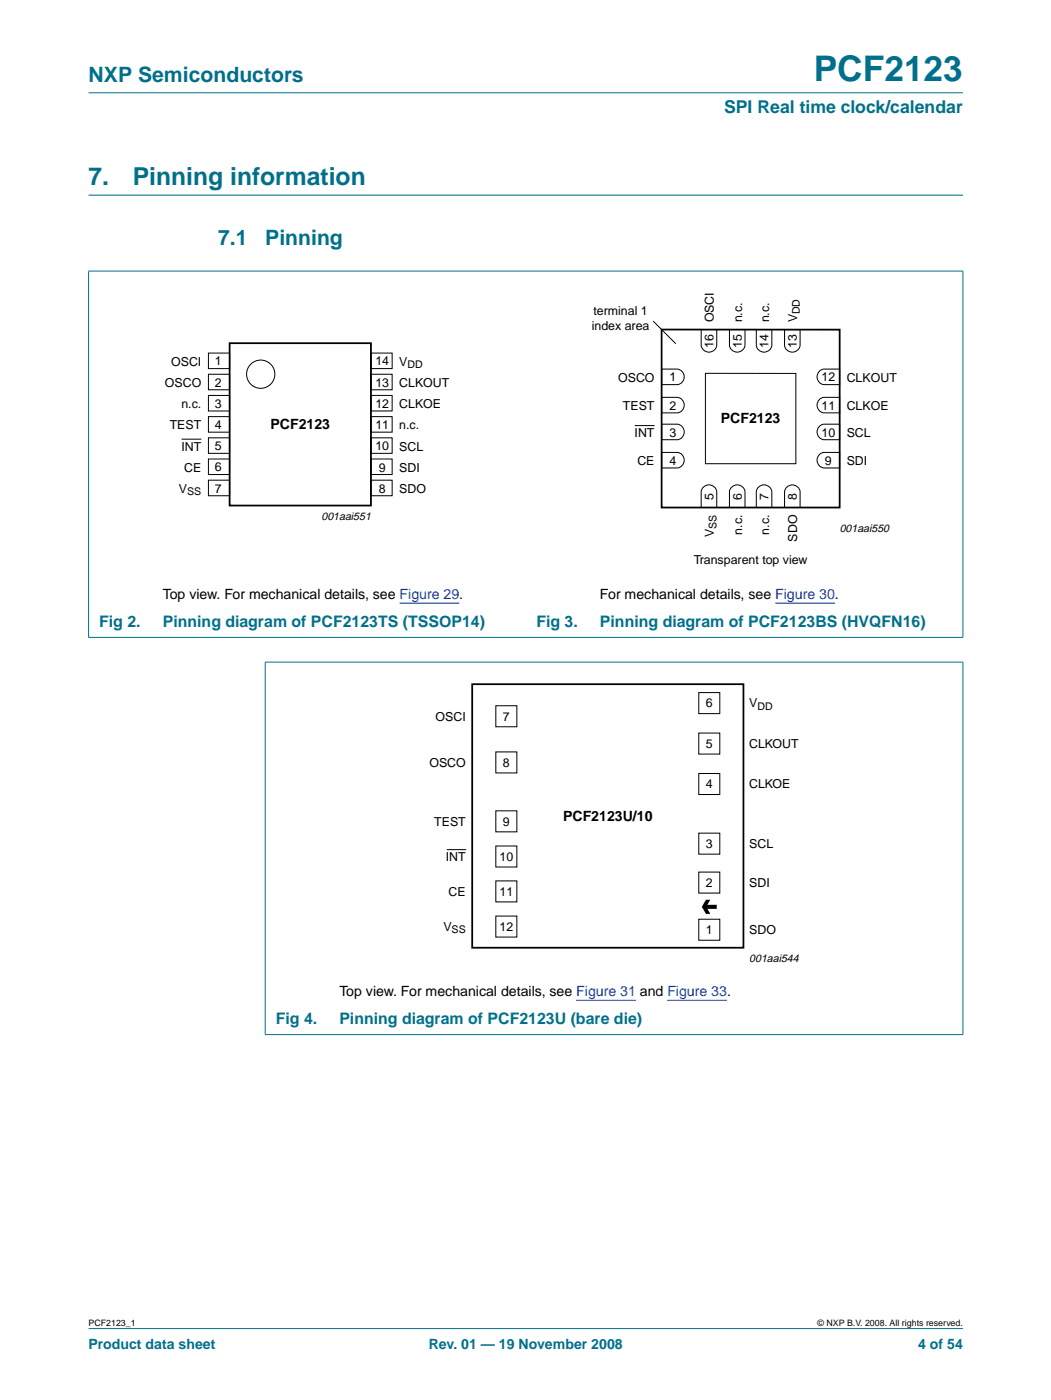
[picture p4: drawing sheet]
<svg xmlns="http://www.w3.org/2000/svg" width="210mm" height="280mm" viewBox="0 0 210 280" stroke-linecap="round" stroke-linejoin="round" font-family="sans-serif">
<g fill="#00708a" stroke="#00708a" stroke-width=".2">
<path d="M17.7 265.5h174.6z"/>
<path d="M17.7 18.5h174.6z"/>
<path d="M17.7 54.2v73.1z"/>
<path d="M192.3 54.2v73.1z"/>
<path d="M17.6 54.2h174.8z"/>
<path d="M17.6 127.4h174.8z"/>
<path d="M53 132.4v74.3z"/>
<path d="M192.3 132.4v74.3z"/>
<path d="M52.9 132.3h139.5z"/>
<path d="M52.9 206.7h139.5z"/>
</g>
<path d="M17.7 39h174.7" fill="none" stroke="#00708a" stroke-width=".21"/>
<path d="M79.8 120.5h11.9M154.8 120.5h11.9M115.1 199.9h11.9M133.3 199.9h11.9" fill="none" stroke="#00f" stroke-width=".21"/>
<g fill="none" stroke="#000" stroke-width=".2">
<path d="M41.6 70.6h4.3v3.1h-4.3zM41.6 74.8h4.3v3.1h-4.3zM41.6 79h4.3v3.1h-4.3zM74.1 79h4.2v3.1h-4.2zM74.1 70.6h4.2v3.1h-4.2zM74.1 74.8h4.2v3.1h-4.2zM130.4 64.2l4.6 4.5M132.1 79.4h3.1a1.56 1.56 0 0 1 1.5 1.6 1.56 1.56 0 0 1-1.5 1.5h-3.1zM132.1 73.8h3.1a1.56 1.56 0 0 1 1.5 1.5 1.56 1.56 0 0 1-1.5 1.6h-3.1zM140 65.9h3.1v3.1a1.56 1.56 0 0 1-1.5 1.4 1.56 1.56 0 0 1-1.6-1.4zM140.9 74.6h18v18.1h-18zM145.7 65.9h3.1v3.1a1.56 1.56 0 0 1-1.6 1.4 1.56 1.56 0 0 1-1.5-1.4z"/>
<path d="M151 65.9h3.1v3.1a1.56 1.56 0 0 1-1.5 1.4 1.56 1.56 0 0 1-1.6-1.4zM156.7 65.9h3.1v3.1a1.56 1.56 0 0 1-1.6 1.4 1.56 1.56 0 0 1-1.5-1.4zM163.8 79.7l.8-.3h3.1v3.1h-3.1a1.57 1.57 0 0 1-1.4-1.1 1.57 1.57 0 0 1 .6-1.7zM163.8 74.1l.8-.3h3.1v3.1h-3.1a1.57 1.57 0 0 1-1.4-1.2 1.57 1.57 0 0 1 .6-1.6zM36.3 87.8h3.9M41.6 83.3h4.3v3.1h-4.3zM41.6 87.5h4.3v3.1h-4.3zM41.6 91.7h4.3v3.1h-4.3zM41.6 96h4.3v3.1h-4.3zM74.1 96h4.2v3.1h-4.2zM74.1 87.5h4.2v3.1h-4.2zM74.1 91.7h4.2v3.1h-4.2z"/>
<path d="M74.1 83.3h4.2v3.1h-4.2zM126.8 85h3.9M132.1 90.4h3.1a1.56 1.56 0 0 1 1.5 1.6 1.56 1.56 0 0 1-1.5 1.5h-3.1zM132.1 84.8h3.1a1.56 1.56 0 0 1 1.5 1.5 1.56 1.56 0 0 1-1.5 1.6h-3.1zM140.4 97.5a1.57 1.57 0 0 1 1.6-.5 1.57 1.57 0 0 1 1.1 1.3v3.1h-3.1v-3.1zM146 97.5a1.57 1.57 0 0 1 1.7-.5 1.57 1.57 0 0 1 1.1 1.3v3.1h-3.1v-3.1zM151.4 97.5a1.57 1.57 0 0 1 1.6-.5 1.57 1.57 0 0 1 1.1 1.3v3.1h-3.1v-3.1zM157 97.5a1.57 1.57 0 0 1 1.7-.5 1.57 1.57 0 0 1 1.1 1.3v3.1h-3.1v-3.1zM163.8 90.7l.8-.3h3.1v3.1h-3.1a1.57 1.57 0 0 1-1.4-1.1 1.57 1.57 0 0 1 .6-1.7zM163.8 85.1l.8-.3h3.1v3.1h-3.1a1.57 1.57 0 0 1-1.4-1.1 1.57 1.57 0 0 1 .6-1.7zM139.6 138.4h4.2v4.2h-4.2zM99 141h4.2v4.2h-4.2z"/>
<path d="M99 150.3h4.2v4.2h-4.2zM139.6 146.5h4.2v4.2h-4.2zM139.6 154.6h4.2v4.2h-4.2zM89.2 169.8h3.9M99 162h4.2v4.2h-4.2zM99 169.1h4.2v4.2h-4.2zM99 176h4.2v4.2h-4.2zM139.6 166.5h4.2v4.2h-4.2zM139.6 174.3h4.2v4.2h-4.2zM99 183.1h4.2v4.2h-4.2zM139.6 183.7h4.2v4.2h-4.2z"/>
<circle cx="52.1" cy="74.8" r="2.82"/>
</g>
<path d="M45.9 68.6h28.2v32.4h-28.2zM132.1 65.9h35.6v35.5h-35.6zM94.3 136.7h54.2v52.7h-54.2z" fill="none" stroke="#000" stroke-width=".35"/>
<path d="M141 179.8h.9l-.6 1h1.8v.8h-1.8l.6 1h-.9l-.8-1.4z" fill="#000"/>
<text font-size="7.1" fill="#00708a" x="162.5" y="16.2">PCF2123</text>
<g font-size="4.9" fill="#00708a">
<text x="17.7" y="37">7.</text>
<text x="26.5" y="37">Pinning information</text>
</g>
<g font-size="4.2" fill="#00708a">
<text x="17.7" y="16.4">NXP Semiconductors</text>
<text x="43.6" y="48.9">7.1</text>
<text x="53" y="48.9">Pinning</text>
</g>
<text font-size="3.5" fill="#00708a" x="144.6" y="22.7">SPI Real time clock/calendar</text>
<g font-size="3.2" fill="#00708a">
<text x="19.8" y="125.3">Fig 2.</text>
<text x="32.5" y="125.3">Pinning diagram of PCF2123TS (TSSOP14)</text>
<text x="107.1" y="125.3">Fig 3.</text>
<text x="119.8" y="125.3">Pinning diagram of PCF2123BS (HVQFN16)</text>
<text x="55.1" y="204.6">Fig 4.</text>
<text x="67.8" y="204.6">Pinning diagram of PCF2123U (bare die)</text>
</g>
<g font-size="2.8">
<text x="54" y="85.8">PCF2123</text>
<text x="144" y="84.5">PCF2123</text>
<text x="32.5" y="119.7">Top view. For mechanical details, see Figure 29.</text>
<text x="119.8" y="119.7">For mechanical details, see Figure 30.</text>
<text x="112.5" y="164.1">PCF2123U/10</text>
<text x="67.8" y="199.1">Top view. For mechanical details, see Figure 31 and Figure 33.</text>
</g>
<g font-size="2.8" fill="#00708a">
<text x="17.7" y="269.5">Product data sheet</text>
<text x="85.6" y="269.5">Rev. 01 — 19 November 2008</text>
<text x="183.4" y="269.5">4 of 54</text>
</g>
<g font-size="2.5">
<text x="118.5" y="63">terminal 1</text>
<text x="142.6" y="64.4" transform="rotate(-90 142.6 64.4)">OSCI</text>
<text x="148.2" y="64.4" transform="rotate(-90 148.2 64.4)">n.c.</text>
<text x="153.6" y="64.4" transform="rotate(-90 153.6 64.4)">n.c.</text>
<text x="159.2" y="64.4" transform="rotate(-90 159.2 64.4)">V</text>
<text x="118.2" y="66">index area</text>
<text x="142.5" y="69.6" transform="rotate(-90 142.5 69.6)">16</text>
<text x="148.2" y="69.6" transform="rotate(-90 148.2 69.6)">15</text>
<text x="153.5" y="69.6" transform="rotate(-90 153.5 69.6)">14</text>
<text x="159.2" y="69.6" transform="rotate(-90 159.2 69.6)">13</text>
<text x="32.9" y="77.3">OSCO</text>
<text x="34.2" y="73.1">OSCI</text>
<text x="42.9" y="73">1</text>
<text x="42.9" y="77.3">2</text>
<text x="75" y="73">14</text>
<text x="75" y="77.3">13</text>
<text x="79.7" y="73.1">V</text>
<text x="79.7" y="77.3">CLKOUT</text>
<text x="123.5" y="76.3">OSCO</text>
<text x="133.7" y="76.2">1</text>
<text x="164.1" y="76.2">12</text>
<text x="169.1" y="76.3">CLKOUT</text>
<text x="36.2" y="81.6">n.c.</text>
<text x="42.9" y="81.5">3</text>
<text x="75" y="81.5">12</text>
<text x="79.7" y="81.6">CLKOE</text>
<text x="124.4" y="81.9">TEST</text>
<text x="133.7" y="81.9">2</text>
<text x="164.1" y="81.9">11</text>
<text x="169.1" y="81.9">CLKOE</text>
<text x="33.9" y="85.8">TEST</text>
<text x="42.9" y="85.7">4</text>
<text x="42.9" y="90">5</text>
<text x="75" y="90">10</text>
<text x="75" y="85.7">11</text>
<text x="79.7" y="85.8">n.c.</text>
<text x="126.7" y="87.3">INT</text>
<text x="133.7" y="87.2">3</text>
<text x="164.1" y="87.2">10</text>
<text x="169.1" y="87.3">SCL</text>
<text x="36.2" y="90">INT</text>
<text x="36.8" y="94.3">CE</text>
<text x="42.9" y="94.2">6</text>
<text x="75.7" y="94.3">9</text>
<text x="79.7" y="90">SCL</text>
<text x="79.7" y="94.3">SDI</text>
<text x="127.3" y="93">CE</text>
<text x="133.7" y="92.9">4</text>
<text x="164.8" y="92.9">9</text>
<text x="169.1" y="92.9">SDI</text>
<text x="35.7" y="98.5">V</text>
<text x="42.9" y="98.4">7</text>
<text x="75.7" y="98.5">8</text>
<text x="79.7" y="98.5">SDO</text>
<text x="142.5" y="99.8" transform="rotate(-90 142.5 99.8)">5</text>
<text x="148.2" y="99.8" transform="rotate(-90 148.2 99.8)">6</text>
<text x="153.5" y="99.8" transform="rotate(-90 153.5 99.8)">7</text>
<text x="159.2" y="99.8" transform="rotate(-90 159.2 99.8)">8</text>
<text x="142.6" y="107.3" transform="rotate(-90 142.6 107.3)">V</text>
<text x="148.2" y="106.8" transform="rotate(-90 148.2 106.8)">n.c.</text>
<text x="153.6" y="106.8" transform="rotate(-90 153.6 106.8)">n.c.</text>
<text x="138.6" y="112.7">Transparent top view</text>
<text x="159.2" y="108.2" transform="rotate(-90 159.2 108.2)">SDO</text>
<text x="87" y="144">OSCI</text>
<text x="100.4" y="144">7</text>
<text x="141" y="141.3">6</text>
<text x="149.6" y="141.3">V</text>
<text x="141" y="149.4">5</text>
<text x="149.6" y="149.4">CLKOUT</text>
<text x="85.8" y="153.2">OSCO</text>
<text x="100.4" y="153.2">8</text>
<text x="141" y="157.5">4</text>
<text x="149.6" y="157.5">CLKOE</text>
<text x="86.7" y="165">TEST</text>
<text x="100.4" y="165">9</text>
<text x="89.1" y="172">INT</text>
<text x="99.8" y="172">10</text>
<text x="141" y="169.4">3</text>
<text x="149.6" y="169.4">SCL</text>
<text x="89.6" y="179">CE</text>
<text x="99.8" y="179">11</text>
<text x="141" y="177.2">2</text>
<text x="149.6" y="177.2">SDI</text>
<text x="88.6" y="186">V</text>
<text x="99.8" y="186">12</text>
<text x="141" y="186.6">1</text>
<text x="149.6" y="186.6">SDO</text>
</g>
<g font-size="2.2">
<text x="64.2" y="103.8">001aai551</text>
<text x="167.7" y="106.2">001aai550</text>
<text x="149.6" y="192.2">001aai544</text>
</g>
<g font-size="2.1">
<text x="159.7" y="62.8" transform="rotate(-90 159.7 62.8)">DD</text>
<text x="81.4" y="73.6">DD</text>
<text x="37.4" y="99">SS</text>
<text x="143.1" y="105.7" transform="rotate(-90 143.1 105.7)">SS</text>
<text x="151.3" y="141.8">DD</text>
<text x="90.2" y="186.5">SS</text>
</g>
<g font-size="1.8">
<text x="17.7" y="264.9">PCF2123_1</text>
<text x="163.3" y="264.9">© NXP B.V. 2008. All rights reserved.</text>
</g>
</svg>
